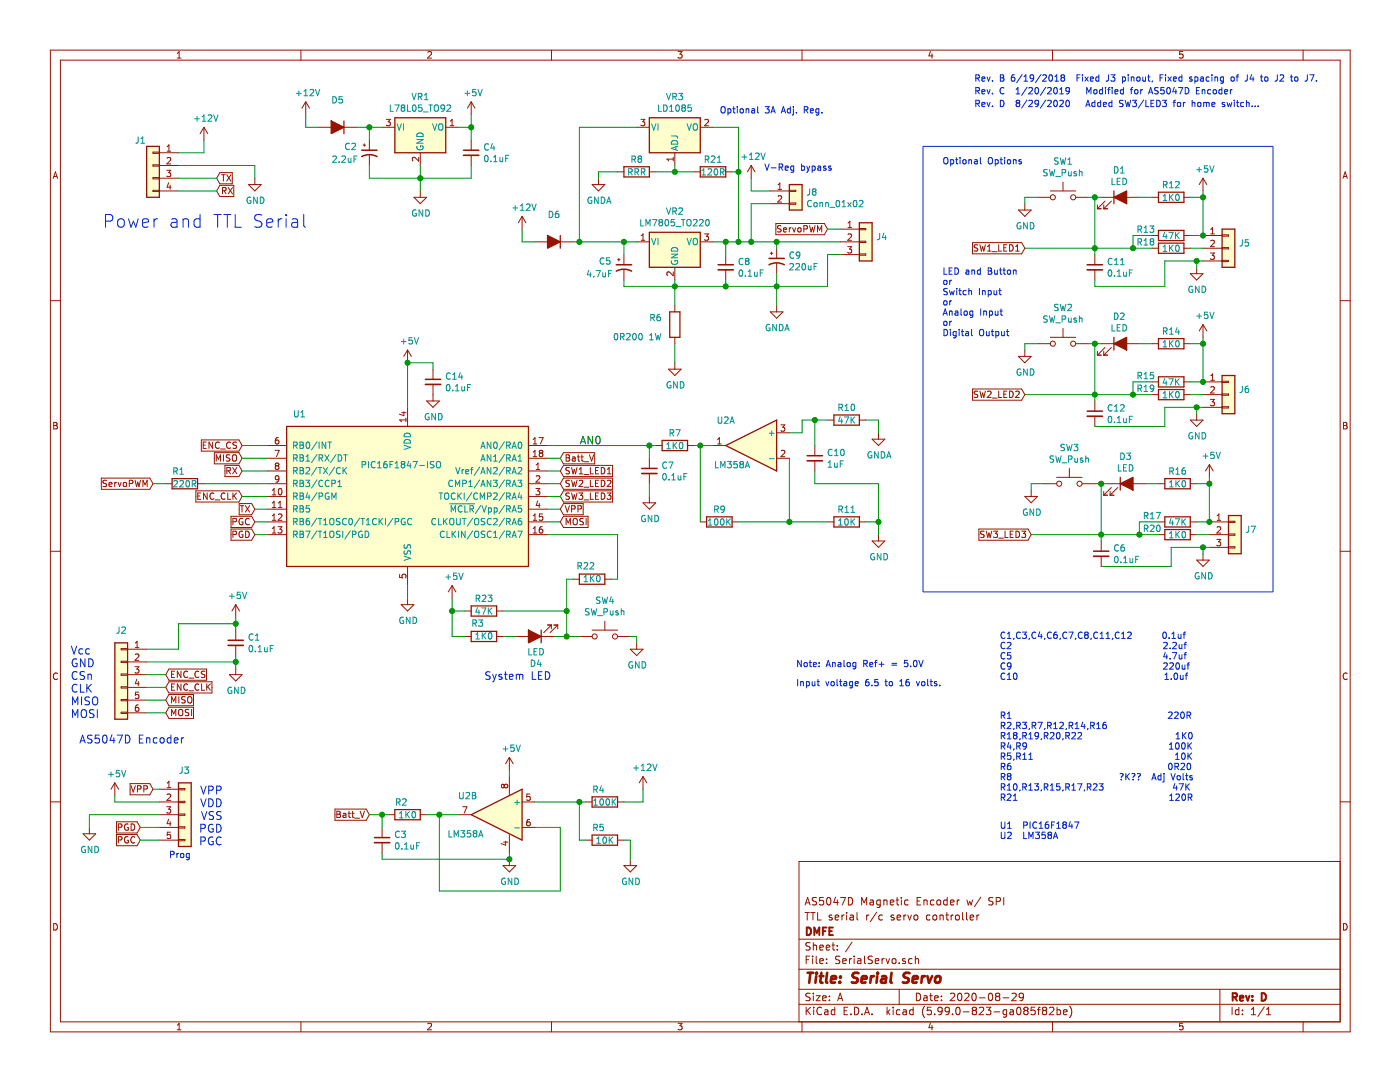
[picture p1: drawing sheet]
EESchema Schematic File Version 5
EELAYER 30 0
EELAYER END
$Descr A 11000 8500
encoding utf-8
Sheet 1 1
Title "Serial Servo"
Date "2020-08-29"
Rev "D"
Comp "DMFE"
Comment1 "TTL serial r/c servo controller"
Comment2 "AS5047D Magnetic Encoder w/ SPI"
Comment3 ""
Comment4 ""
Comment5 ""
Comment6 ""
Comment7 ""
Comment8 ""
Comment9 ""
$EndDescr
Connection ~ 1850 4900
Connection ~ 1850 5200
Connection ~ 2900 1000
Connection ~ 3000 6400
Connection ~ 3200 2850
Connection ~ 3300 1400
Connection ~ 3450 6400
Connection ~ 3550 4800
Connection ~ 3700 1000
Connection ~ 4000 6750
Connection ~ 4450 4800
Connection ~ 4450 5000
Connection ~ 4550 1900
Connection ~ 4550 6300
Connection ~ 4900 1900
Connection ~ 5100 3500
Connection ~ 5300 1350
Connection ~ 5300 2250
Connection ~ 5500 3500
Connection ~ 5700 1900
Connection ~ 5700 2250
Connection ~ 5800 1350
Connection ~ 5800 1900
Connection ~ 5900 1900
Connection ~ 6100 1900
Connection ~ 6100 2250
Connection ~ 6200 4100
Connection ~ 6400 3300
Connection ~ 6900 4100
Connection ~ 8600 1550
Connection ~ 8600 1950
Connection ~ 8600 2700
Connection ~ 8600 3100
Connection ~ 8650 3800
Connection ~ 8650 4200
Connection ~ 8900 1950
Connection ~ 8900 3100
Connection ~ 8950 4200
Connection ~ 9400 2050
Connection ~ 9400 3200
Connection ~ 9450 1550
Connection ~ 9450 1850
Connection ~ 9450 2700
Connection ~ 9450 3000
Connection ~ 9450 4300
Connection ~ 9500 3800
Connection ~ 9500 4100
Wire Wire Line
	900  6300 900  6250
Wire Wire Line
	1200 6200 1250 6200
Wire Wire Line
	1850 4850 1850 4900
Wire Wire Line
	1850 4900 1850 4950
Wire Wire Line
	1850 5200 1850 5250
Wire Wire Line
	1850 5200 1850 5150
Wire Wire Line
	3000 6400 3050 6400
Wire Wire Line
	3000 6700 3000 6750
Wire Wire Line
	3400 2900 3400 2850
Wire Wire Line
	4000 6100 4000 6050
Wire Wire Line
	4000 6750 4000 6700
Wire Wire Line
	4450 4550 4500 4550
Wire Wire Line
	4500 1900 4550 1900
Wire Wire Line
	4600 6300 4550 6300
Wire Wire Line
	4600 6600 4550 6600
Wire Wire Line
	4700 1400 4700 1350
Wire Wire Line
	4850 4550 4800 4550
Wire Wire Line
	4900 2250 4900 2200
Wire Wire Line
	4950 5000 5000 5000
Wire Wire Line
	4950 6600 4900 6600
Wire Wire Line
	5000 5000 5000 5050
Wire Wire Line
	5100 3500 5150 3500
Wire Wire Line
	5300 1350 5300 1300
Wire Wire Line
	5300 2250 5300 2200
Wire Wire Line
	5450 3500 5500 3500
Wire Wire Line
	5700 2250 5700 2200
Wire Wire Line
	5750 1350 5800 1350
Wire Wire Line
	6100 1950 6100 1900
Wire Wire Line
	8050 1550 8050 1600
Wire Wire Line
	8050 2700 8050 2750
Wire Wire Line
	8100 3800 8100 3850
Wire Wire Line
	8600 1550 8550 1550
Wire Wire Line
	8600 1550 8650 1550
Wire Wire Line
	8600 2000 8600 1950
Wire Wire Line
	8600 2200 8600 2250
Wire Wire Line
	8600 2700 8650 2700
Wire Wire Line
	8600 2700 8550 2700
Wire Wire Line
	8600 3100 8600 3150
Wire Wire Line
	8650 3800 8600 3800
Wire Wire Line
	8650 3800 8700 3800
Wire Wire Line
	8650 4200 8650 4250
Wire Wire Line
	9400 2100 9400 2050
Wire Wire Line
	9400 3200 9400 3250
Wire Wire Line
	9450 1550 9450 1500
Wire Wire Line
	9450 2050 9400 2050
Wire Wire Line
	9450 2700 9450 2650
Wire Wire Line
	9450 3200 9400 3200
Wire Wire Line
	9450 4300 9450 4350
Wire Wire Line
	9500 3800 9500 3750
Wire Wire Line
	9500 4300 9450 4300
Wire Wire Line
	700  6400 700  6500
Wire Wire Line
	1200 3800 1300 3800
Wire Wire Line
	1600 1200 1600 1100
Wire Wire Line
	2000 1400 2000 1300
Wire Wire Line
	2000 4000 2100 4000
Wire Wire Line
	2000 4100 2100 4100
Wire Wire Line
	2000 4200 2100 4200
Wire Wire Line
	2400 900  2400 1000
Wire Wire Line
	2400 1000 2500 1000
Wire Wire Line
	2800 1000 2900 1000
Wire Wire Line
	2900 1000 3000 1000
Wire Wire Line
	2900 1000 2900 1100
Wire Wire Line
	2900 1300 2900 1400
Wire Wire Line
	2900 6400 3000 6400
Wire Wire Line
	3000 6500 3000 6400
Wire Wire Line
	3200 4700 3200 4600
Wire Wire Line
	3300 1300 3300 1400
Wire Wire Line
	3300 1400 3300 1500
Wire Wire Line
	3350 6400 3450 6400
Wire Wire Line
	3550 4700 3550 4800
Wire Wire Line
	3550 4800 3650 4800
Wire Wire Line
	3550 5000 3650 5000
Wire Wire Line
	3600 1000 3700 1000
Wire Wire Line
	3700 1000 3700 900 
Wire Wire Line
	3700 1100 3700 1000
Wire Wire Line
	3700 1400 3700 1300
Wire Wire Line
	3950 5000 4050 5000
Wire Wire Line
	4100 1900 4100 1800
Wire Wire Line
	4200 1900 4100 1900
Wire Wire Line
	4300 3600 4400 3600
Wire Wire Line
	4300 3700 4400 3700
Wire Wire Line
	4300 3800 4400 3800
Wire Wire Line
	4300 3900 4400 3900
Wire Wire Line
	4300 4000 4400 4000
Wire Wire Line
	4300 4100 4400 4100
Wire Wire Line
	4350 5000 4450 5000
Wire Wire Line
	4450 5000 4550 5000
Wire Wire Line
	4900 2000 4900 1900
Wire Wire Line
	5000 1900 4900 1900
Wire Wire Line
	5050 6200 5050 6300
Wire Wire Line
	5100 3600 5100 3500
Wire Wire Line
	5100 3900 5100 3800
Wire Wire Line
	5500 3500 5600 3500
Wire Wire Line
	5600 1900 5700 1900
Wire Wire Line
	5700 1900 5700 2000
Wire Wire Line
	5800 1900 5700 1900
Wire Wire Line
	5900 1400 5900 1500
Wire Wire Line
	5900 1900 5800 1900
Wire Wire Line
	6100 2250 6100 2150
Wire Wire Line
	6200 3400 6300 3400
Wire Wire Line
	6300 3300 6400 3300
Wire Wire Line
	6300 3400 6300 3300
Wire Wire Line
	6400 3300 6500 3300
Wire Wire Line
	6400 3700 6400 3800
Wire Wire Line
	6500 1800 6600 1800
Wire Wire Line
	6600 2000 6500 2000
Wire Wire Line
	6800 3300 6900 3300
Wire Wire Line
	6800 4100 6900 4100
Wire Wire Line
	6900 3300 6900 3400
Wire Wire Line
	6900 4100 6900 4200
Wire Wire Line
	8150 1550 8050 1550
Wire Wire Line
	8150 2700 8050 2700
Wire Wire Line
	8200 3800 8100 3800
Wire Wire Line
	8900 1850 8900 1950
Wire Wire Line
	8900 3000 8900 3100
Wire Wire Line
	8950 4100 8950 4200
Wire Wire Line
	9050 1550 8950 1550
Wire Wire Line
	9050 2700 8950 2700
Wire Wire Line
	9100 3800 9000 3800
Wire Wire Line
	9350 1550 9450 1550
Wire Wire Line
	9350 1950 9450 1950
Wire Wire Line
	9350 2700 9450 2700
Wire Wire Line
	9350 3100 9450 3100
Wire Wire Line
	9400 3800 9500 3800
Wire Wire Line
	9400 4200 9500 4200
Wire Wire Line
	9450 1850 9350 1850
Wire Wire Line
	9450 3000 9350 3000
Wire Wire Line
	9500 4100 9400 4100
Wire Wire Line
	1100 6500 1250 6500
Wire Wire Line
	1100 6600 1250 6600
Wire Wire Line
	1150 5300 1300 5300
Wire Wire Line
	1150 5400 1300 5400
Wire Wire Line
	1150 5500 1300 5500
Wire Wire Line
	1150 5600 1300 5600
Wire Wire Line
	3450 6400 3600 6400
Wire Wire Line
	4700 1350 4850 1350
Wire Wire Line
	4950 6600 4950 6750
Wire Wire Line
	5050 6300 4900 6300
Wire Wire Line
	5150 1350 5300 1350
Wire Wire Line
	5300 1350 5450 1350
Wire Wire Line
	5300 2250 5300 2400
Wire Wire Line
	5300 2700 5300 2850
Wire Wire Line
	5900 1500 6050 1500
Wire Wire Line
	6050 1600 5900 1600
Wire Wire Line
	6100 2400 6100 2250
Wire Wire Line
	8900 1950 9050 1950
Wire Wire Line
	9050 1850 8900 1850
Wire Wire Line
	9050 3000 8900 3000
Wire Wire Line
	9050 3100 8900 3100
Wire Wire Line
	9100 4100 8950 4100
Wire Wire Line
	9100 4200 8950 4200
Wire Wire Line
	9150 3350 9150 3200
Wire Wire Line
	9200 4450 9200 4300
Wire Wire Line
	1400 1200 1600 1200
Wire Wire Line
	1400 5100 1400 4900
Wire Wire Line
	1900 3500 2100 3500
Wire Wire Line
	1900 3600 2100 3600
Wire Wire Line
	1900 3700 2100 3700
Wire Wire Line
	1900 3900 2100 3900
Wire Wire Line
	3400 2850 3200 2850
Wire Wire Line
	3550 4800 3550 5000
Wire Wire Line
	4400 6500 4200 6500
Wire Wire Line
	4450 5000 4450 4800
Wire Wire Line
	5600 1000 5800 1000
Wire Wire Line
	6100 1900 5900 1900
Wire Wire Line
	6400 3500 6400 3300
Wire Wire Line
	9150 2050 9150 2250
Wire Wire Line
	1150 5100 1400 5100
Wire Wire Line
	4450 4800 4450 4550
Wire Wire Line
	6500 2000 6500 2250
Wire Wire Line
	9150 3200 9400 3200
Wire Wire Line
	9200 4300 9450 4300
Wire Wire Line
	9400 2050 9150 2050
Wire Wire Line
	1700 1400 1400 1400
Wire Wire Line
	1700 1500 1400 1500
Wire Wire Line
	4550 6600 4550 6300
Wire Wire Line
	5900 1600 5900 1900
Wire Wire Line
	6200 4100 6500 4100
Wire Wire Line
	6900 3800 6900 4100
Wire Wire Line
	8600 1950 8900 1950
Wire Wire Line
	8900 3100 8600 3100
Wire Wire Line
	8950 4200 8650 4200
Wire Wire Line
	9450 1550 9450 1850
Wire Wire Line
	9450 2700 9450 3000
Wire Wire Line
	9500 3800 9500 4100
Wire Wire Line
	900  6300 1250 6300
Wire Wire Line
	3200 3200 3200 2850
Wire Wire Line
	4550 1900 4900 1900
Wire Wire Line
	4550 6300 4200 6300
Wire Wire Line
	4850 4200 4850 4550
Wire Wire Line
	5800 1000 5800 1350
Wire Wire Line
	2900 1400 3300 1400
Wire Wire Line
	3300 1400 3700 1400
Wire Wire Line
	5300 2250 4900 2250
Wire Wire Line
	5300 2250 5700 2250
Wire Wire Line
	6100 2250 5700 2250
Wire Wire Line
	6200 4100 5800 4100
Wire Wire Line
	6500 2250 6100 2250
Wire Wire Line
	8600 1550 8600 1950
Wire Wire Line
	8600 2700 8600 3100
Wire Wire Line
	8650 3800 8650 4200
Wire Wire Line
	1400 4900 1850 4900
Wire Wire Line
	4550 1000 5000 1000
Wire Wire Line
	1600 3800 2100 3800
Wire Wire Line
	3950 4800 4450 4800
Wire Wire Line
	4400 6500 4400 7000
Wire Wire Line
	6200 3600 6200 4100
Wire Wire Line
	6400 3800 6900 3800
Wire Wire Line
	6600 1900 6100 1900
Wire Wire Line
	1250 6400 700  6400
Wire Wire Line
	4300 4200 4850 4200
Wire Wire Line
	5800 1350 5800 1900
Wire Wire Line
	8050 1950 8600 1950
Wire Wire Line
	8600 2250 9150 2250
Wire Wire Line
	8600 3100 8050 3100
Wire Wire Line
	8600 3350 9150 3350
Wire Wire Line
	8650 4200 8100 4200
Wire Wire Line
	8650 4450 9200 4450
Wire Wire Line
	2000 1300 1400 1300
Wire Wire Line
	3450 7000 3450 6400
Wire Wire Line
	5500 4100 5500 3500
Wire Wire Line
	1150 5200 1850 5200
Wire Wire Line
	4300 3500 5100 3500
Wire Wire Line
	4550 1000 4550 1900
Wire Wire Line
	4400 7000 3450 7000
Wire Wire Line
	3000 6750 4000 6750
Wire Notes Line
	7250 1150 10000 1150
Wire Notes Line
	7250 4650 10000 4650
Wire Notes Line
	7250 1150 7250 4650
Wire Notes Line
	10000 4650 10000 1150
Text Notes 550  5650 0    62   ~ 0
Vcc\nGND\nCSn\nCLK\nMISO\nMOSI
Text Notes 800  1800 0    100  ~ 0
Power and TTL Serial
Text Notes 1450 5850 2    62   ~ 0
AS5047D Encoder
Text Notes 1500 6750 2    50   ~ 0
Prog
Text Notes 1750 6650 2    62   ~ 0
VPP\nVDD\nVSS\nPGD\nPGC
Text Notes 3800 5350 0    60   ~ 0
System LED
Text Notes 5650 900  0    50   ~ 0
Optional 3A Adj. Reg.
Text Notes 6000 1350 0    50   ~ 0
V-Reg bypass
Text Notes 6250 5250 0    50   ~ 0
Note: Analog Ref+ = 5.0V
Text Notes 6250 5400 0    50   ~ 0
Input voltage 6.5 to 16 volts.
Text Notes 7400 1300 0    50   ~ 0
Optional Options
Text Notes 7400 2650 0    50   ~ 0
LED and Button\nor\nSwitch Input\nor\nAnalog Input\nor\nDigital Output
Text Notes 7650 650  0    50   ~ 0
Rev. B 6/19/2018  Fixed J3 pinout, Fixed spacing of J4 to J2 to J7.
Text Notes 7650 750  0    50   ~ 0
Rev. C  1/20/2019   Modified for AS5047D Encoder
Text Notes 7650 850  0    50   ~ 0
Rev. D  8/29/2020   Added SW3/LED3 for home switch...
Text Notes 7850 5350 0    50   ~ 0
C1,C3,C4,C6,C7,C8,C11,C12      0.1uf\nC2                               2.2uf\nC5                               4.7uf\nC9                               220uf\nC10                              1.0uf
Text Notes 7850 6300 0    50   ~ 0
R1                                220R\nR2,R3,R7,R12,R14,R16\nR18,R19,R20,R22                   1K0\nR4,R9                             100K\nR5,R11                             10K\nR6                                0R20\nR8                      ?K??  Adj Volts\nR10,R13,R15,R17,R23              47K\nR21                               120R
Text Notes 7850 6600 0    50   ~ 0
U1  PIC16F1847\nU2  LM358A\n
Text Label 4550 3500 0    60   ~ 0
AN0
Text GLabel 1100 6500 0    50   Input ~ 0
PGD
Text GLabel 1100 6600 0    50   Input ~ 0
PGC
Text GLabel 1200 3800 0    50   Input ~ 0
ServoPWM
Text GLabel 1200 6200 0    50   Input ~ 0
VPP
Text GLabel 1300 5300 2    50   Input ~ 0
ENC_CS
Text GLabel 1300 5400 2    50   Input ~ 0
ENC_CLK
Text GLabel 1300 5500 2    50   Input ~ 0
MISO
Text GLabel 1300 5600 2    50   Input ~ 0
MOSI
Text GLabel 1700 1400 2    50   Input ~ 0
TX
Text GLabel 1700 1500 2    50   Input ~ 0
RX
Text GLabel 1900 3500 0    50   Input ~ 0
ENC_CS
Text GLabel 1900 3600 0    50   Input ~ 0
MISO
Text GLabel 1900 3700 0    50   Input ~ 0
RX
Text GLabel 1900 3900 0    50   Input ~ 0
ENC_CLK
Text GLabel 2000 4000 0    50   Input ~ 0
TX
Text GLabel 2000 4100 0    50   Input ~ 0
PGC
Text GLabel 2000 4200 0    50   Input ~ 0
PGD
Text GLabel 2900 6400 0    50   Input ~ 0
Batt_V
Text GLabel 4400 3600 2    50   Input ~ 0
Batt_V
Text GLabel 4400 3700 2    50   Input ~ 0
SW1_LED1
Text GLabel 4400 3800 2    50   Input ~ 0
SW2_LED2
Text GLabel 4400 3900 2    50   Input ~ 0
SW3_LED3
Text GLabel 4400 4000 2    50   Input ~ 0
VPP
Text GLabel 4400 4100 2    50   Input ~ 0
MOSI
Text GLabel 6500 1800 0    50   Input ~ 0
ServoPWM
Text GLabel 8050 1950 0    50   Input ~ 0
SW1_LED1
Text GLabel 8050 3100 0    50   Input ~ 0
SW2_LED2
Text GLabel 8100 4200 0    50   Input ~ 0
SW3_LED3
$Comp
L power:+5V #PWR02
U 1 1
P 900 6250
F 0 "#PWR02" H 900 6100 50  0001 C CNN
F 1 "+5V" H 915 6423 50  0000 C CNN
F 2 "" H 900 6250 50  0001 C CNN
F 3 "" H 900 6250 50  0001 C CNN
	1    900  6250
	1    0    0    -1  
$EndComp
$Comp
L power:+12V #PWR03
U 1 1
P 1600 1100
F 0 "#PWR03" H 1600 950 50  0001 C CNN
F 1 "+12V" H 1615 1273 50  0000 C CNN
F 2 "" H 1600 1100 50  0001 C CNN
F 3 "" H 1600 1100 50  0001 C CNN
	1    1600 1100
	1    0    0    -1  
$EndComp
$Comp
L power:+5V #PWR0103
U 1 1
P 1850 4850
F 0 "#PWR0103" H 1850 4700 50  0001 C CNN
F 1 "+5V" H 1865 5023 50  0000 C CNN
F 2 "" H 1850 4850 50  0001 C CNN
F 3 "" H 1850 4850 50  0001 C CNN
	1    1850 4850
	1    0    0    -1  
$EndComp
$Comp
L power:+12V #PWR07
U 1 1
P 2400 900
F 0 "#PWR07" H 2400 750 50  0001 C CNN
F 1 "+12V" H 2415 1073 50  0000 C CNN
F 2 "" H 2400 900 50  0001 C CNN
F 3 "" H 2400 900 50  0001 C CNN
	1    2400 900 
	1    0    0    -1  
$EndComp
$Comp
L power:+5V #PWR08
U 1 1
P 3200 2850
F 0 "#PWR08" H 3200 2700 50  0001 C CNN
F 1 "+5V" H 3215 3023 50  0000 C CNN
F 2 "" H 3200 2850 50  0001 C CNN
F 3 "" H 3200 2850 50  0001 C CNN
	1    3200 2850
	1    0    0    -1  
$EndComp
$Comp
L power:+5V #PWR011
U 1 1
P 3550 4700
F 0 "#PWR011" H 3550 4550 50  0001 C CNN
F 1 "+5V" H 3565 4873 50  0000 C CNN
F 2 "" H 3550 4700 50  0001 C CNN
F 3 "" H 3550 4700 50  0001 C CNN
	1    3550 4700
	1    0    0    -1  
$EndComp
$Comp
L power:+5V #PWR012
U 1 1
P 3700 900
F 0 "#PWR012" H 3700 750 50  0001 C CNN
F 1 "+5V" H 3715 1073 50  0000 C CNN
F 2 "" H 3700 900 50  0001 C CNN
F 3 "" H 3700 900 50  0001 C CNN
	1    3700 900 
	1    0    0    -1  
$EndComp
$Comp
L power:+5V #PWR013
U 1 1
P 4000 6050
F 0 "#PWR013" H 4000 5900 50  0001 C CNN
F 1 "+5V" H 4015 6223 50  0000 C CNN
F 2 "" H 4000 6050 50  0001 C CNN
F 3 "" H 4000 6050 50  0001 C CNN
	1    4000 6050
	1    0    0    -1  
$EndComp
$Comp
L power:+12V #PWR015
U 1 1
P 4100 1800
F 0 "#PWR015" H 4100 1650 50  0001 C CNN
F 1 "+12V" H 4115 1973 50  0000 C CNN
F 2 "" H 4100 1800 50  0001 C CNN
F 3 "" H 4100 1800 50  0001 C CNN
	1    4100 1800
	1    0    0    -1  
$EndComp
$Comp
L power:+12V #PWR017
U 1 1
P 5050 6200
F 0 "#PWR017" H 5050 6050 50  0001 C CNN
F 1 "+12V" H 5065 6373 50  0000 C CNN
F 2 "" H 5050 6200 50  0001 C CNN
F 3 "" H 5050 6200 50  0001 C CNN
	1    5050 6200
	1    0    0    -1  
$EndComp
$Comp
L power:+12V #PWR0101
U 1 1
P 5900 1400
F 0 "#PWR0101" H 5900 1250 50  0001 C CNN
F 1 "+12V" H 5915 1573 50  0000 C CNN
F 2 "" H 5900 1400 50  0001 C CNN
F 3 "" H 5900 1400 50  0001 C CNN
	1    5900 1400
	1    0    0    -1  
$EndComp
$Comp
L power:+5V #PWR030
U 1 1
P 9450 1500
F 0 "#PWR030" H 9450 1350 50  0001 C CNN
F 1 "+5V" H 9465 1673 50  0000 C CNN
F 2 "" H 9450 1500 50  0001 C CNN
F 3 "" H 9450 1500 50  0001 C CNN
	1    9450 1500
	1    0    0    -1  
$EndComp
$Comp
L power:+5V #PWR031
U 1 1
P 9450 2650
F 0 "#PWR031" H 9450 2500 50  0001 C CNN
F 1 "+5V" H 9465 2823 50  0000 C CNN
F 2 "" H 9450 2650 50  0001 C CNN
F 3 "" H 9450 2650 50  0001 C CNN
	1    9450 2650
	1    0    0    -1  
$EndComp
$Comp
L power:+5V #PWR05
U 1 1
P 9500 3750
F 0 "#PWR05" H 9500 3600 50  0001 C CNN
F 1 "+5V" H 9515 3923 50  0000 C CNN
F 2 "" H 9500 3750 50  0001 C CNN
F 3 "" H 9500 3750 50  0001 C CNN
	1    9500 3750
	1    0    0    -1  
$EndComp
$Comp
L power:GND #PWR01
U 1 1
P 700 6500
F 0 "#PWR01" H 700 6250 50  0001 C CNN
F 1 "GND" H 705 6327 50  0000 C CNN
F 2 "" H 700 6500 50  0001 C CNN
F 3 "" H 700 6500 50  0001 C CNN
	1    700  6500
	1    0    0    -1  
$EndComp
$Comp
L power:GND #PWR0104
U 1 1
P 1850 5250
F 0 "#PWR0104" H 1850 5000 50  0001 C CNN
F 1 "GND" H 1855 5077 50  0000 C CNN
F 2 "" H 1850 5250 50  0001 C CNN
F 3 "" H 1850 5250 50  0001 C CNN
	1    1850 5250
	1    0    0    -1  
$EndComp
$Comp
L power:GND #PWR04
U 1 1
P 2000 1400
F 0 "#PWR04" H 2000 1150 50  0001 C CNN
F 1 "GND" H 2005 1227 50  0000 C CNN
F 2 "" H 2000 1400 50  0001 C CNN
F 3 "" H 2000 1400 50  0001 C CNN
	1    2000 1400
	1    0    0    -1  
$EndComp
$Comp
L power:GND #PWR09
U 1 1
P 3200 4700
F 0 "#PWR09" H 3200 4450 50  0001 C CNN
F 1 "GND" H 3205 4527 50  0000 C CNN
F 2 "" H 3200 4700 50  0001 C CNN
F 3 "" H 3200 4700 50  0001 C CNN
	1    3200 4700
	1    0    0    -1  
$EndComp
$Comp
L power:GND #PWR010
U 1 1
P 3300 1500
F 0 "#PWR010" H 3300 1250 50  0001 C CNN
F 1 "GND" H 3305 1327 50  0000 C CNN
F 2 "" H 3300 1500 50  0001 C CNN
F 3 "" H 3300 1500 50  0001 C CNN
	1    3300 1500
	1    0    0    -1  
$EndComp
$Comp
L power:GND #PWR034
U 1 1
P 3400 3100
F 0 "#PWR034" H 3400 2850 50  0001 C CNN
F 1 "GND" H 3405 2927 50  0000 C CNN
F 2 "" H 3400 3100 50  0001 C CNN
F 3 "" H 3400 3100 50  0001 C CNN
	1    3400 3100
	1    0    0    -1  
$EndComp
$Comp
L power:GND #PWR014
U 1 1
P 4000 6750
F 0 "#PWR014" H 4000 6500 50  0001 C CNN
F 1 "GND" H 4005 6577 50  0000 C CNN
F 2 "" H 4000 6750 50  0001 C CNN
F 3 "" H 4000 6750 50  0001 C CNN
	1    4000 6750
	1    0    0    -1  
$EndComp
$Comp
L power:GNDA #PWR0102
U 1 1
P 4700 1400
F 0 "#PWR0102" H 4700 1150 50  0001 C CNN
F 1 "GNDA" H 4705 1227 50  0000 C CNN
F 2 "" H 4700 1400 50  0001 C CNN
F 3 "" H 4700 1400 50  0001 C CNN
	1    4700 1400
	1    0    0    -1  
$EndComp
$Comp
L power:GND #PWR016
U 1 1
P 4950 6750
F 0 "#PWR016" H 4950 6500 50  0001 C CNN
F 1 "GND" H 4955 6577 50  0000 C CNN
F 2 "" H 4950 6750 50  0001 C CNN
F 3 "" H 4950 6750 50  0001 C CNN
	1    4950 6750
	1    0    0    -1  
$EndComp
$Comp
L power:GND #PWR021
U 1 1
P 5000 5050
F 0 "#PWR021" H 5000 4800 50  0001 C CNN
F 1 "GND" H 5005 4877 50  0000 C CNN
F 2 "" H 5000 5050 50  0001 C CNN
F 3 "" H 5000 5050 50  0001 C CNN
	1    5000 5050
	1    0    0    -1  
$EndComp
$Comp
L power:GND #PWR018
U 1 1
P 5100 3900
F 0 "#PWR018" H 5100 3650 50  0001 C CNN
F 1 "GND" H 5105 3727 50  0000 C CNN
F 2 "" H 5100 3900 50  0001 C CNN
F 3 "" H 5100 3900 50  0001 C CNN
	1    5100 3900
	1    0    0    -1  
$EndComp
$Comp
L power:GND #PWR019
U 1 1
P 5300 2850
F 0 "#PWR019" H 5300 2600 50  0001 C CNN
F 1 "GND" H 5305 2677 50  0000 C CNN
F 2 "" H 5300 2850 50  0001 C CNN
F 3 "" H 5300 2850 50  0001 C CNN
	1    5300 2850
	1    0    0    -1  
$EndComp
$Comp
L power:GNDA #PWR024
U 1 1
P 6100 2400
F 0 "#PWR024" H 6100 2150 50  0001 C CNN
F 1 "GNDA" H 6105 2227 50  0000 C CNN
F 2 "" H 6100 2400 50  0001 C CNN
F 3 "" H 6100 2400 50  0001 C CNN
	1    6100 2400
	1    0    0    -1  
$EndComp
$Comp
L power:GNDA #PWR025
U 1 1
P 6900 3400
F 0 "#PWR025" H 6900 3150 50  0001 C CNN
F 1 "GNDA" H 6905 3227 50  0000 C CNN
F 2 "" H 6900 3400 50  0001 C CNN
F 3 "" H 6900 3400 50  0001 C CNN
	1    6900 3400
	1    0    0    -1  
$EndComp
$Comp
L power:GND #PWR026
U 1 1
P 6900 4200
F 0 "#PWR026" H 6900 3950 50  0001 C CNN
F 1 "GND" H 6905 4027 50  0000 C CNN
F 2 "" H 6900 4200 50  0001 C CNN
F 3 "" H 6900 4200 50  0001 C CNN
	1    6900 4200
	1    0    0    -1  
$EndComp
$Comp
L power:GND #PWR027
U 1 1
P 8050 1600
F 0 "#PWR027" H 8050 1350 50  0001 C CNN
F 1 "GND" H 8055 1427 50  0000 C CNN
F 2 "" H 8050 1600 50  0001 C CNN
F 3 "" H 8050 1600 50  0001 C CNN
	1    8050 1600
	1    0    0    -1  
$EndComp
$Comp
L power:GND #PWR028
U 1 1
P 8050 2750
F 0 "#PWR028" H 8050 2500 50  0001 C CNN
F 1 "GND" H 8055 2577 50  0000 C CNN
F 2 "" H 8050 2750 50  0001 C CNN
F 3 "" H 8050 2750 50  0001 C CNN
	1    8050 2750
	1    0    0    -1  
$EndComp
$Comp
L power:GND #PWR06
U 1 1
P 8100 3850
F 0 "#PWR06" H 8100 3600 50  0001 C CNN
F 1 "GND" H 8105 3677 50  0000 C CNN
F 2 "" H 8100 3850 50  0001 C CNN
F 3 "" H 8100 3850 50  0001 C CNN
	1    8100 3850
	1    0    0    -1  
$EndComp
$Comp
L power:GND #PWR022
U 1 1
P 9400 2100
F 0 "#PWR022" H 9400 1850 50  0001 C CNN
F 1 "GND" H 9405 1927 50  0000 C CNN
F 2 "" H 9400 2100 50  0001 C CNN
F 3 "" H 9400 2100 50  0001 C CNN
	1    9400 2100
	1    0    0    -1  
$EndComp
$Comp
L power:GND #PWR023
U 1 1
P 9400 3250
F 0 "#PWR023" H 9400 3000 50  0001 C CNN
F 1 "GND" H 9405 3077 50  0000 C CNN
F 2 "" H 9400 3250 50  0001 C CNN
F 3 "" H 9400 3250 50  0001 C CNN
	1    9400 3250
	1    0    0    -1  
$EndComp
$Comp
L power:GND #PWR020
U 1 1
P 9450 4350
F 0 "#PWR020" H 9450 4100 50  0001 C CNN
F 1 "GND" H 9455 4177 50  0000 C CNN
F 2 "" H 9450 4350 50  0001 C CNN
F 3 "" H 9450 4350 50  0001 C CNN
	1    9450 4350
	1    0    0    -1  
$EndComp
$Comp
L Device:R R1
U 1 1
P 1450 3800
F 0 "R1" V 1350 3750 50  0000 C CNN
F 1 "220R" V 1450 3800 50  0000 C CNN
F 2 "Resistor_SMD:R_0805_2012Metric" V 1380 3800 50  0001 C CNN
F 3 "~" H 1450 3800 50  0001 C CNN
	1    1450 3800
	0    1    1    0   
$EndComp
$Comp
L Device:R R2
U 1 1
P 3200 6400
F 0 "R2" V 3100 6350 50  0000 C CNN
F 1 "1K0" V 3200 6400 50  0000 C CNN
F 2 "Resistor_SMD:R_0805_2012Metric" V 3130 6400 50  0001 C CNN
F 3 "~" H 3200 6400 50  0001 C CNN
	1    3200 6400
	0    1    1    0   
$EndComp
$Comp
L Device:R R23
U 1 1
P 3800 4800
F 0 "R23" V 3700 4800 50  0000 C CNN
F 1 "47K" V 3800 4800 50  0000 C CNN
F 2 "Resistor_SMD:R_0805_2012Metric" V 3730 4800 50  0001 C CNN
F 3 "~" H 3800 4800 50  0001 C CNN
	1    3800 4800
	0    1    1    0   
$EndComp
$Comp
L Device:R R3
U 1 1
P 3800 5000
F 0 "R3" V 3900 4950 50  0000 C CNN
F 1 "1K0" V 3800 5000 50  0000 C CNN
F 2 "Resistor_SMD:R_0805_2012Metric" V 3730 5000 50  0001 C CNN
F 3 "~" H 3800 5000 50  0001 C CNN
	1    3800 5000
	0    1    -1   0   
$EndComp
$Comp
L Device:R R22
U 1 1
P 4650 4550
F 0 "R22" V 4750 4500 50  0000 C CNN
F 1 "1K0" V 4650 4550 50  0000 C CNN
F 2 "Resistor_SMD:R_0805_2012Metric" V 4580 4550 50  0001 C CNN
F 3 "~" H 4650 4550 50  0001 C CNN
	1    4650 4550
	0    1    -1   0   
$EndComp
$Comp
L Device:R R4
U 1 1
P 4750 6300
F 0 "R4" V 4650 6250 50  0000 C CNN
F 1 "100K" V 4750 6300 50  0000 C CNN
F 2 "Resistor_SMD:R_0805_2012Metric" V 4680 6300 50  0001 C CNN
F 3 "~" H 4750 6300 50  0001 C CNN
	1    4750 6300
	0    1    1    0   
$EndComp
$Comp
L Device:R R5
U 1 1
P 4750 6600
F 0 "R5" V 4650 6550 50  0000 C CNN
F 1 "10K" V 4750 6600 50  0000 C CNN
F 2 "Resistor_SMD:R_0805_2012Metric" V 4680 6600 50  0001 C CNN
F 3 "~" H 4750 6600 50  0001 C CNN
	1    4750 6600
	0    1    1    0   
$EndComp
$Comp
L Device:R R8
U 1 1
P 5000 1350
F 0 "R8" V 4900 1350 50  0000 C CNN
F 1 "RRR" V 5000 1350 50  0000 C CNN
F 2 "Resistor_SMD:R_0805_2012Metric" V 4930 1350 50  0001 C CNN
F 3 "~" H 5000 1350 50  0001 C CNN
	1    5000 1350
	0    1    1    0   
$EndComp
$Comp
L Device:R R6
U 1 1
P 5300 2550
F 0 "R6" H 5400 2500 50  0000 L CNN
F 1 "0R200 1W" H 5400 2650 50  0000 L CNN
F 2 "Resistor_SMD:R_2512_6332Metric_Pad1.52x3.35mm_HandSolder" V 5230 2550 50  0001 C CNN
F 3 "~" H 5300 2550 50  0001 C CNN
	1    5300 2550
	-1   0    0    1   
$EndComp
$Comp
L Device:R R7
U 1 1
P 5300 3500
F 0 "R7" V 5200 3500 50  0000 C CNN
F 1 "1K0" V 5300 3500 50  0000 C CNN
F 2 "Resistor_SMD:R_0805_2012Metric" V 5230 3500 50  0001 C CNN
F 3 "~" H 5300 3500 50  0001 C CNN
	1    5300 3500
	0    1    1    0   
$EndComp
$Comp
L Device:R R21
U 1 1
P 5600 1350
F 0 "R21" V 5500 1350 50  0000 C CNN
F 1 "120R" V 5600 1350 50  0000 C CNN
F 2 "Resistor_SMD:R_0805_2012Metric" V 5530 1350 50  0001 C CNN
F 3 "~" H 5600 1350 50  0001 C CNN
	1    5600 1350
	0    1    1    0   
$EndComp
$Comp
L Device:R R9
U 1 1
P 5650 4100
F 0 "R9" V 5550 4100 50  0000 C CNN
F 1 "100K" V 5650 4100 50  0000 C CNN
F 2 "Resistor_SMD:R_0805_2012Metric" V 5580 4100 50  0001 C CNN
F 3 "~" H 5650 4100 50  0001 C CNN
	1    5650 4100
	0    1    1    0   
$EndComp
$Comp
L Device:R R10
U 1 1
P 6650 3300
F 0 "R10" V 6550 3300 50  0000 C CNN
F 1 "47K" V 6650 3300 50  0000 C CNN
F 2 "Resistor_SMD:R_0805_2012Metric" V 6580 3300 50  0001 C CNN
F 3 "~" H 6650 3300 50  0001 C CNN
	1    6650 3300
	0    1    1    0   
$EndComp
$Comp
L Device:R R11
U 1 1
P 6650 4100
F 0 "R11" V 6550 4100 50  0000 C CNN
F 1 "10K" V 6650 4100 50  0000 C CNN
F 2 "Resistor_SMD:R_0805_2012Metric" V 6580 4100 50  0001 C CNN
F 3 "~" H 6650 4100 50  0001 C CNN
	1    6650 4100
	0    1    1    0   
$EndComp
$Comp
L Device:R R12
U 1 1
P 9200 1550
F 0 "R12" V 9100 1550 50  0000 C CNN
F 1 "1K0" V 9200 1550 50  0000 C CNN
F 2 "Resistor_SMD:R_0805_2012Metric" V 9130 1550 50  0001 C CNN
F 3 "~" H 9200 1550 50  0001 C CNN
	1    9200 1550
	0    1    1    0   
$EndComp
$Comp
L Device:R R13
U 1 1
P 9200 1850
F 0 "R13" V 9150 1650 50  0000 C CNN
F 1 "47K" V 9200 1850 50  0000 C CNN
F 2 "Resistor_SMD:R_0805_2012Metric" V 9130 1850 50  0001 C CNN
F 3 "~" H 9200 1850 50  0001 C CNN
	1    9200 1850
	0    1    1    0   
$EndComp
$Comp
L Device:R R18
U 1 1
P 9200 1950
F 0 "R18" V 9150 1750 50  0000 C CNN
F 1 "1K0" V 9200 1950 50  0000 C CNN
F 2 "Resistor_SMD:R_0805_2012Metric" V 9130 1950 50  0001 C CNN
F 3 "~" H 9200 1950 50  0001 C CNN
	1    9200 1950
	0    1    1    0   
$EndComp
$Comp
L Device:R R14
U 1 1
P 9200 2700
F 0 "R14" V 9100 2700 50  0000 C CNN
F 1 "1K0" V 9200 2700 50  0000 C CNN
F 2 "Resistor_SMD:R_0805_2012Metric" V 9130 2700 50  0001 C CNN
F 3 "~" H 9200 2700 50  0001 C CNN
	1    9200 2700
	0    1    1    0   
$EndComp
$Comp
L Device:R R15
U 1 1
P 9200 3000
F 0 "R15" V 9150 2800 50  0000 C CNN
F 1 "47K" V 9200 3000 50  0000 C CNN
F 2 "Resistor_SMD:R_0805_2012Metric" V 9130 3000 50  0001 C CNN
F 3 "~" H 9200 3000 50  0001 C CNN
	1    9200 3000
	0    1    1    0   
$EndComp
$Comp
L Device:R R19
U 1 1
P 9200 3100
F 0 "R19" V 9150 2900 50  0000 C CNN
F 1 "1K0" V 9200 3100 50  0000 C CNN
F 2 "Resistor_SMD:R_0805_2012Metric" V 9130 3100 50  0001 C CNN
F 3 "~" H 9200 3100 50  0001 C CNN
	1    9200 3100
	0    1    1    0   
$EndComp
$Comp
L Device:R R16
U 1 1
P 9250 3800
F 0 "R16" V 9150 3800 50  0000 C CNN
F 1 "1K0" V 9250 3800 50  0000 C CNN
F 2 "Resistor_SMD:R_0805_2012Metric" V 9180 3800 50  0001 C CNN
F 3 "~" H 9250 3800 50  0001 C CNN
	1    9250 3800
	0    1    1    0   
$EndComp
$Comp
L Device:R R17
U 1 1
P 9250 4100
F 0 "R17" V 9200 3900 50  0000 C CNN
F 1 "47K" V 9250 4100 50  0000 C CNN
F 2 "Resistor_SMD:R_0805_2012Metric" V 9180 4100 50  0001 C CNN
F 3 "~" H 9250 4100 50  0001 C CNN
	1    9250 4100
	0    1    1    0   
$EndComp
$Comp
L Device:R R20
U 1 1
P 9250 4200
F 0 "R20" V 9200 4000 50  0000 C CNN
F 1 "1K0" V 9250 4200 50  0000 C CNN
F 2 "Resistor_SMD:R_0805_2012Metric" V 9180 4200 50  0001 C CNN
F 3 "~" H 9250 4200 50  0001 C CNN
	1    9250 4200
	0    1    1    0   
$EndComp
$Comp
L Device:CP1_Small C2
U 1 1
P 2900 1200
F 0 "C2" H 2700 1250 50  0000 L CNN
F 1 "2.2uF" H 2600 1150 50  0000 L CNN
F 2 "Capacitor_THT:CP_Radial_D5.0mm_P2.00mm" H 2900 1200 50  0001 C CNN
F 3 "~" H 2900 1200 50  0001 C CNN
	1    2900 1200
	1    0    0    -1  
$EndComp
$Comp
L Device:CP1_Small C5
U 1 1
P 4900 2100
F 0 "C5" H 4700 2150 50  0000 L CNN
F 1 "4.7uF" H 4600 2050 50  0000 L CNN
F 2 "Capacitor_THT:CP_Radial_D5.0mm_P2.00mm" H 4900 2100 50  0001 C CNN
F 3 "~" H 4900 2100 50  0001 C CNN
	1    4900 2100
	1    0    0    -1  
$EndComp
$Comp
L Device:CP1_Small C9
U 1 1
P 6100 2050
F 0 "C9" H 6191 2096 50  0000 L CNN
F 1 "220uF" H 6191 2005 50  0000 L CNN
F 2 "Capacitor_THT:CP_Radial_D8.0mm_P5.00mm" H 6100 2050 50  0001 C CNN
F 3 "~" H 6100 2050 50  0001 C CNN
	1    6100 2050
	1    0    0    -1  
$EndComp
$Comp
L Device:C_Small C1
U 1 1
P 1850 5050
F 0 "C1" H 1942 5096 50  0000 L CNN
F 1 "0.1uF" H 1942 5005 50  0000 L CNN
F 2 "Capacitor_SMD:C_0805_2012Metric" H 1850 5050 50  0001 C CNN
F 3 "~" H 1850 5050 50  0001 C CNN
	1    1850 5050
	1    0    0    -1  
$EndComp
$Comp
L Device:C_Small C3
U 1 1
P 3000 6600
F 0 "C3" H 3092 6646 50  0000 L CNN
F 1 "0.1uF" H 3092 6555 50  0000 L CNN
F 2 "Capacitor_SMD:C_0805_2012Metric" H 3000 6600 50  0001 C CNN
F 3 "~" H 3000 6600 50  0001 C CNN
	1    3000 6600
	1    0    0    -1  
$EndComp
$Comp
L Device:C_Small C14
U 1 1
P 3400 3000
F 0 "C14" H 3492 3046 50  0000 L CNN
F 1 "0.1uF" H 3492 2955 50  0000 L CNN
F 2 "Capacitor_SMD:C_0805_2012Metric" H 3400 3000 50  0001 C CNN
F 3 "~" H 3400 3000 50  0001 C CNN
	1    3400 3000
	1    0    0    -1  
$EndComp
$Comp
L Device:C_Small C4
U 1 1
P 3700 1200
F 0 "C4" H 3792 1246 50  0000 L CNN
F 1 "0.1uF" H 3792 1155 50  0000 L CNN
F 2 "Capacitor_SMD:C_0805_2012Metric" H 3700 1200 50  0001 C CNN
F 3 "~" H 3700 1200 50  0001 C CNN
	1    3700 1200
	1    0    0    -1  
$EndComp
$Comp
L Device:C_Small C7
U 1 1
P 5100 3700
F 0 "C7" H 5192 3746 50  0000 L CNN
F 1 "0.1uF" H 5192 3655 50  0000 L CNN
F 2 "Capacitor_SMD:C_0805_2012Metric" H 5100 3700 50  0001 C CNN
F 3 "~" H 5100 3700 50  0001 C CNN
	1    5100 3700
	1    0    0    -1  
$EndComp
$Comp
L Device:C_Small C8
U 1 1
P 5700 2100
F 0 "C8" H 5792 2146 50  0000 L CNN
F 1 "0.1uF" H 5792 2055 50  0000 L CNN
F 2 "Capacitor_SMD:C_0805_2012Metric" H 5700 2100 50  0001 C CNN
F 3 "~" H 5700 2100 50  0001 C CNN
	1    5700 2100
	1    0    0    -1  
$EndComp
$Comp
L Device:C_Small C10
U 1 1
P 6400 3600
F 0 "C10" H 6492 3646 50  0000 L CNN
F 1 "1uF" H 6492 3555 50  0000 L CNN
F 2 "Capacitor_SMD:C_0805_2012Metric" H 6400 3600 50  0001 C CNN
F 3 "~" H 6400 3600 50  0001 C CNN
	1    6400 3600
	1    0    0    -1  
$EndComp
$Comp
L Device:C_Small C11
U 1 1
P 8600 2100
F 0 "C11" H 8692 2146 50  0000 L CNN
F 1 "0.1uF" H 8692 2055 50  0000 L CNN
F 2 "Capacitor_SMD:C_0805_2012Metric" H 8600 2100 50  0001 C CNN
F 3 "~" H 8600 2100 50  0001 C CNN
	1    8600 2100
	1    0    0    -1  
$EndComp
$Comp
L Device:C_Small C12
U 1 1
P 8600 3250
F 0 "C12" H 8692 3296 50  0000 L CNN
F 1 "0.1uF" H 8692 3205 50  0000 L CNN
F 2 "Capacitor_SMD:C_0805_2012Metric" H 8600 3250 50  0001 C CNN
F 3 "~" H 8600 3250 50  0001 C CNN
	1    8600 3250
	1    0    0    -1  
$EndComp
$Comp
L Device:C_Small C6
U 1 1
P 8650 4350
F 0 "C6" H 8742 4396 50  0000 L CNN
F 1 "0.1uF" H 8742 4305 50  0000 L CNN
F 2 "Capacitor_SMD:C_0805_2012Metric" H 8650 4350 50  0001 C CNN
F 3 "~" H 8650 4350 50  0001 C CNN
	1    8650 4350
	1    0    0    -1  
$EndComp
$Comp
L Device:D_ALT D5
U 1 1
P 2650 1000
F 0 "D5" H 2650 1216 50  0000 C CNN
F 1 "SMA Diode" H 2650 1125 50  0001 C CNN
F 2 "Diode_SMD:D_SMA" H 2650 1000 50  0001 C CNN
F 3 "~" H 2650 1000 50  0001 C CNN
	1    2650 1000
	-1   0    0    -1  
$EndComp
$Comp
L Device:D_ALT D6
U 1 1
P 4350 1900
F 0 "D6" H 4350 2116 50  0000 C CNN
F 1 "SMA Diode" H 4350 2025 50  0001 C CNN
F 2 "Diode_SMD:D_SMA" H 4350 1900 50  0001 C CNN
F 3 "~" H 4350 1900 50  0001 C CNN
	1    4350 1900
	-1   0    0    -1  
$EndComp
$Comp
L Device:LED_ALT D4
U 1 1
P 4200 5000
F 0 "D4" H 4191 5216 50  0000 C CNN
F 1 "LED" H 4191 5125 50  0000 C CNN
F 2 "LED_SMD:LED_0805_2012Metric_Pad1.15x1.40mm_HandSolder" H 4200 5000 50  0001 C CNN
F 3 "~" H 4200 5000 50  0001 C CNN
	1    4200 5000
	-1   0    0    1   
$EndComp
$Comp
L Device:LED_ALT D1
U 1 1
P 8800 1550
F 0 "D1" H 8791 1766 50  0000 C CNN
F 1 "LED" H 8791 1675 50  0000 C CNN
F 2 "LED_SMD:LED_0805_2012Metric_Pad1.15x1.40mm_HandSolder" H 8800 1550 50  0001 C CNN
F 3 "~" H 8800 1550 50  0001 C CNN
	1    8800 1550
	1    0    0    -1  
$EndComp
$Comp
L Device:LED_ALT D2
U 1 1
P 8800 2700
F 0 "D2" H 8791 2916 50  0000 C CNN
F 1 "LED" H 8791 2825 50  0000 C CNN
F 2 "LED_SMD:LED_0805_2012Metric_Pad1.15x1.40mm_HandSolder" H 8800 2700 50  0001 C CNN
F 3 "~" H 8800 2700 50  0001 C CNN
	1    8800 2700
	1    0    0    -1  
$EndComp
$Comp
L Device:LED_ALT D3
U 1 1
P 8850 3800
F 0 "D3" H 8841 4016 50  0000 C CNN
F 1 "LED" H 8841 3925 50  0000 C CNN
F 2 "LED_SMD:LED_0805_2012Metric_Pad1.15x1.40mm_HandSolder" H 8850 3800 50  0001 C CNN
F 3 "~" H 8850 3800 50  0001 C CNN
	1    8850 3800
	1    0    0    -1  
$EndComp
$Comp
L Connector_Generic:Conn_01x02 J8
U 1 1
P 6250 1500
F 0 "J8" H 6330 1492 50  0000 L CNN
F 1 "Conn_01x02" H 6330 1401 50  0000 L CNN
F 2 "Connector_PinHeader_2.54mm:PinHeader_1x02_P2.54mm_Vertical" H 6250 1500 50  0001 C CNN
F 3 "~" H 6250 1500 50  0001 C CNN
	1    6250 1500
	1    0    0    -1  
$EndComp
$Comp
L Amplifier_Operational:LM358 U2
U 3 1
P 3900 6400
F 0 "U2" H 4100 6600 50  0001 C CNN
F 1 "LM358A" H 4050 6250 50  0001 C CNN
F 2 "Package_SO:SOIC-8_3.9x4.9mm_P1.27mm" H 3900 6400 50  0001 C CNN
F 3 "http://www.ti.com/lit/ds/symlink/lm358.pdf" H 3900 6400 50  0001 C CNN
	3    3900 6400
	-1   0    0    -1  
$EndComp
$Comp
L Switch:SW_Push SW4
U 1 1
P 4750 5000
F 0 "SW4" H 4750 5285 50  0000 C CNN
F 1 "SW_Push" H 4750 5194 50  0000 C CNN
F 2 "Button_Switch_SMD:SW_SPST_FSMSM" H 4750 5200 50  0001 C CNN
F 3 "" H 4750 5200 50  0001 C CNN
	1    4750 5000
	1    0    0    -1  
$EndComp
$Comp
L Switch:SW_Push SW1
U 1 1
P 8350 1550
F 0 "SW1" H 8350 1835 50  0000 C CNN
F 1 "SW_Push" H 8350 1744 50  0000 C CNN
F 2 "Button_Switch_SMD:SW_SPST_FSMSM" H 8350 1750 50  0001 C CNN
F 3 "" H 8350 1750 50  0001 C CNN
	1    8350 1550
	1    0    0    -1  
$EndComp
$Comp
L Switch:SW_Push SW2
U 1 1
P 8350 2700
F 0 "SW2" H 8350 2985 50  0000 C CNN
F 1 "SW_Push" H 8350 2894 50  0000 C CNN
F 2 "Button_Switch_SMD:SW_SPST_FSMSM" H 8350 2900 50  0001 C CNN
F 3 "" H 8350 2900 50  0001 C CNN
	1    8350 2700
	1    0    0    -1  
$EndComp
$Comp
L Switch:SW_Push SW3
U 1 1
P 8400 3800
F 0 "SW3" H 8400 4085 50  0000 C CNN
F 1 "SW_Push" H 8400 3994 50  0000 C CNN
F 2 "Button_Switch_SMD:SW_SPST_FSMSM" H 8400 4000 50  0001 C CNN
F 3 "" H 8400 4000 50  0001 C CNN
	1    8400 3800
	1    0    0    -1  
$EndComp
$Comp
L Connector_Generic:Conn_01x03 J4
U 1 1
P 6800 1900
F 0 "J4" H 6880 1942 50  0000 L CNN
F 1 "Conn_01x03" H 6880 1851 50  0001 L CNN
F 2 "Connector_Molex:Molex_KK-254_AE-6410-03A_1x03_P2.54mm_Vertical" H 6800 1900 50  0001 C CNN
F 3 "~" H 6800 1900 50  0001 C CNN
	1    6800 1900
	1    0    0    -1  
$EndComp
$Comp
L Connector_Generic:Conn_01x03 J5
U 1 1
P 9650 1950
F 0 "J5" H 9730 1992 50  0000 L CNN
F 1 "Conn_01x03" H 9730 1901 50  0001 L CNN
F 2 "Connector_Molex:Molex_KK-254_AE-6410-03A_1x03_P2.54mm_Vertical" H 9650 1950 50  0001 C CNN
F 3 "~" H 9650 1950 50  0001 C CNN
	1    9650 1950
	1    0    0    -1  
$EndComp
$Comp
L Connector_Generic:Conn_01x03 J6
U 1 1
P 9650 3100
F 0 "J6" H 9730 3142 50  0000 L CNN
F 1 "Conn_01x03" H 9730 3051 50  0001 L CNN
F 2 "Connector_Molex:Molex_KK-254_AE-6410-03A_1x03_P2.54mm_Vertical" H 9650 3100 50  0001 C CNN
F 3 "~" H 9650 3100 50  0001 C CNN
	1    9650 3100
	1    0    0    -1  
$EndComp
$Comp
L Connector_Generic:Conn_01x03 J7
U 1 1
P 9700 4200
F 0 "J7" H 9780 4242 50  0000 L CNN
F 1 "Conn_01x03" H 9780 4151 50  0001 L CNN
F 2 "Connector_Molex:Molex_KK-254_AE-6410-03A_1x03_P2.54mm_Vertical" H 9700 4200 50  0001 C CNN
F 3 "~" H 9700 4200 50  0001 C CNN
	1    9700 4200
	1    0    0    -1  
$EndComp
$Comp
L Connector_Generic:Conn_01x04 J1
U 1 1
P 1200 1300
F 0 "J1" H 1300 1500 50  0000 C CNN
F 1 "Conn_01x04" H 1120 1526 50  0001 C CNN
F 2 "Connector_Molex:Molex_KK-254_AE-6410-04A_1x04_P2.54mm_Vertical" H 1200 1300 50  0001 C CNN
F 3 "~" H 1200 1300 50  0001 C CNN
	1    1200 1300
	-1   0    0    -1  
$EndComp
$Comp
L Connector_Generic:Conn_01x05 J3
U 1 1
P 1450 6400
F 0 "J3" H 1400 6750 50  0000 L CNN
F 1 "Conn_01x05" H 1300 6050 50  0001 L CNN
F 2 "Connector_PinHeader_2.54mm:PinHeader_1x05_P2.54mm_Vertical" H 1450 6400 50  0001 C CNN
F 3 "~" H 1450 6400 50  0001 C CNN
	1    1450 6400
	1    0    0    -1  
$EndComp
$Comp
L Connector_Generic:Conn_01x06 J2
U 1 1
P 950 5300
F 0 "J2" H 950 5650 50  0000 C CNN
F 1 "Conn_01x06" H 868 5626 50  0001 C CNN
F 2 "Connector_Molex:Molex_KK-254_AE-6410-06A_1x06_P2.54mm_Vertical" H 950 5300 50  0001 C CNN
F 3 "~" H 950 5300 50  0001 C CNN
	1    950  5300
	-1   0    0    -1  
$EndComp
$Comp
L Regulator_Linear:L78L05_TO92 VR1
U 1 1
P 3300 1000
F 0 "VR1" H 3300 1242 50  0000 C CNN
F 1 "L78L05_TO92" H 3300 1151 50  0000 C CNN
F 2 "Package_TO_SOT_THT:TO-92L_Wide" H 3300 1225 50  0001 C CIN
F 3 "http://www.st.com/content/ccc/resource/technical/document/datasheet/15/55/e5/aa/23/5b/43/fd/CD00000446.pdf/files/CD00000446.pdf/jcr:content/translations/en.CD00000446.pdf" H 3300 950 50  0001 C CNN
	1    3300 1000
	1    0    0    -1  
$EndComp
$Comp
L Regulator_Linear:AZ1117-ADJ VR3
U 1 1
P 5300 1000
F 0 "VR3" H 5300 1242 50  0000 C CNN
F 1 "LD1085" H 5300 1151 50  0000 C CNN
F 2 "Package_TO_SOT_SMD:TO-263-3_TabPin2" H 5300 1250 50  0001 C CIN
F 3 "https://www.diodes.com/assets/Datasheets/AZ1117.pdf" H 5300 1000 50  0001 C CNN
	1    5300 1000
	1    0    0    -1  
$EndComp
$Comp
L Regulator_Linear:LM7805_TO220 VR2
U 1 1
P 5300 1900
F 0 "VR2" H 5300 2142 50  0000 C CNN
F 1 "LM7805_TO220" H 5300 2051 50  0000 C CNN
F 2 "Package_TO_SOT_SMD:TO-263-3_TabPin2" H 5300 2125 50  0001 C CIN
F 3 "http://www.fairchildsemi.com/ds/LM/LM7805.pdf" H 5300 1850 50  0001 C CNN
	1    5300 1900
	1    0    0    -1  
$EndComp
$Comp
L Amplifier_Operational:LM358 U2
U 2 1
P 3900 6400
F 0 "U2" H 4050 6550 50  0000 L CNN
F 1 "LM358A" H 4000 6250 50  0000 L CNN
F 2 "Package_SO:SOIC-8_3.9x4.9mm_P1.27mm" H 3900 6400 50  0001 C CNN
F 3 "http://www.ti.com/lit/ds/symlink/lm358.pdf" H 3900 6400 50  0001 C CNN
	2    3900 6400
	-1   0    0    -1  
$EndComp
$Comp
L Amplifier_Operational:LM358 U2
U 1 1
P 5900 3500
F 0 "U2" H 6100 3700 50  0000 C CNN
F 1 "LM358A" H 6050 3350 50  0000 C CNN
F 2 "Package_SO:SOIC-8_3.9x4.9mm_P1.27mm" H 5900 3500 50  0001 C CNN
F 3 "http://www.ti.com/lit/ds/symlink/lm358.pdf" H 5900 3500 50  0001 C CNN
	1    5900 3500
	-1   0    0    -1  
$EndComp
$Comp
L MCU_Microchip_PIC16:PIC16F648A-ISO U1
U 1 1
P 3200 3900
F 0 "U1" H 2350 4550 50  0000 C CNN
F 1 "PIC16F1847-ISO" H 3150 4150 50  0000 C CNN
F 2 "Package_SO:SOIC-18W_7.5x11.6mm_P1.27mm" H 3200 3900 50  0001 C CIN
F 3 "http://ww1.microchip.com/downloads/en/DeviceDoc/40300c.pdf" H 3200 3900 50  0001 C CNN
	1    3200 3900
	1    0    0    -1  
$EndComp
$EndSCHEMATC
